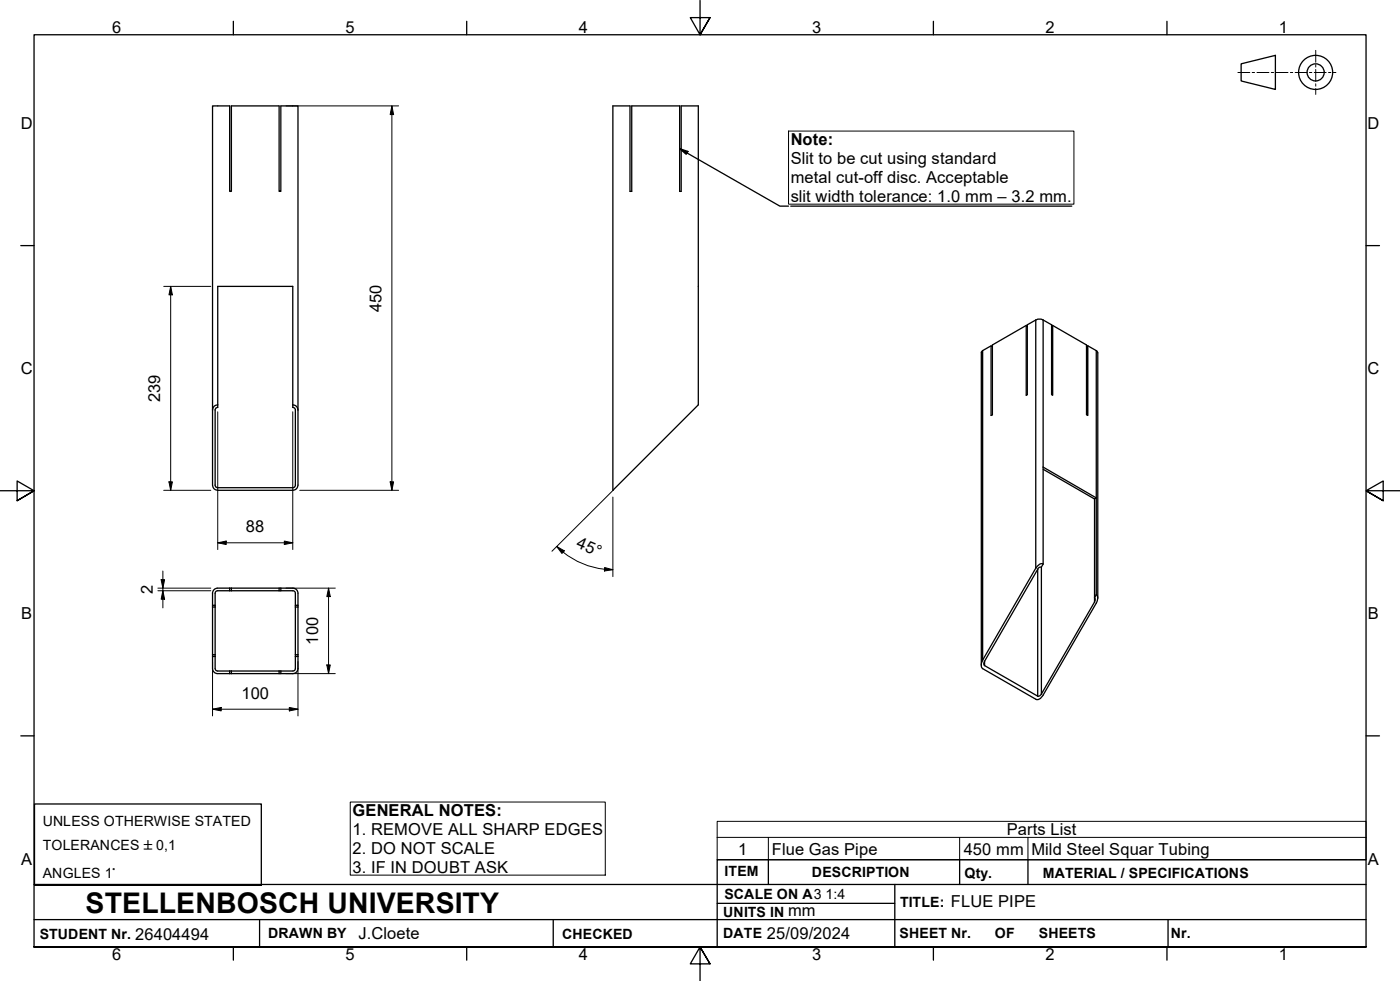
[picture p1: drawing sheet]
<svg xmlns="http://www.w3.org/2000/svg" width="410mm" height="287mm" viewBox="0 0 410 287" stroke-linecap="round" stroke-linejoin="round" font-family="sans-serif">
<!-- layer: Visible Edges(ISO) -->
<g fill="none" stroke="#000" stroke-width=".38">
<path d="M179.5 31h5v25h.5v-25h14v25h.5v-25h5v87.5l-25 25zM63.8 83.8h21.9v35.5l.6 .2 .2 .3v22.4l-.6 .6h-22.3l-.6-.6v-22.4l.2-.3 .6-.2zM300.5 95.3l-9.9 5.7v20.4l-.4 .2v-20.4l.4 .2M308.2 95.3v20.4l-.3-.2v-20.4l-3-1.7h-1.1l-3 1.7v20.4l-.3 .2v-20.4l.3 .2M308.2 95.3l9.9 5.7v20.4l.4 .2v-20.4M308.2 95.3l-.3 .2M63.8 118.5a1.52 1.52 0 0 0-1.6 1.5M85.7 118.5a1.52 1.52 0 0 1 1.5 1.5M290.2 101.2l-2.5 1.4-.4 .5v91.7M318.5 101.2l2.7 1.6 .2 .5v71.8M318.5 101.2l-.4 .2M62.2 120v-89h5v25h.6v-25h13.9v25h.5v-25h5v89"/>
<path d="M62.2 120v22a1.52 1.52 0 0 0 1.6 1.5h21.9a1.52 1.52 0 0 0 1.5-1.5v-22M305.4 137.4l15.1 8.7 .5-.4-15.6-9v28.4M320.5 146.1v28.9M321 145.7v28.4M62.2 173.7v22a1.49 1.49 0 0 0 1.5 1.5h22M62.2 177.2h.8M62.2 177.7h.8M63 173.7v22l.2 .5 .5 .2h22M67.2 172.2v.7M67.8 172.2v.7M81.7 172.2v.7M82.2 172.2v.7"/>
<path d="M85.7 172.9h-22l-.5 .2-.2 .6M85.7 172.2h-22a1.49 1.49 0 0 0-1.5 1.5M85.8 172.2a1.49 1.49 0 0 1 1.4 1.5M85.8 172.9l.5 .2 .2 .6M86.5 173.7v22l-.2 .5-.5 .2M86.5 177.2h.7M86.5 177.7h.7M87.2 173.7v22a1.49 1.49 0 0 1-1.4 1.5M305.4 165.1a1.8 1.8 0 0 0-2.1 1.2l-15.6 26.9a2.11 2.11 0 0 0 0 2.5l15.6 9a1.8 1.8 0 0 0 2.1-1.2l15.6-27a1.9 1.9 0 0 0 0-2.4M305.4 165.1l-.5 .9-.5 .1-.4 .3-15.7 27.2-.3 .7 .3 .5 15.5 9 .6-.1 .5-.5 15.6-27 .2-.5-.2-.7M321 174.1l-.5 .9M62.2 191.7h.8"/>
<path d="M62.2 192.2h.8M67.2 196.4v.8M67.8 196.4v.8M81.7 196.4v.8M82.2 196.4v.8M86.5 191.7h.7M86.5 192.2h.7"/>
</g>
<!-- layer: Visible Tangent Edges(ISO) -->
<path d="M303.3 93.7v72.6M305.4 93.7v43M287.7 102.6v90.6M321 102.6v43.1M303.8 166.6v37.2M304.9 166v37.2M320.5 175v1.2M288.3 193.6v1.2" fill="none" stroke="#000" stroke-width=".38"/>
<!-- layer: Symbols(ISO) -->
<path d="M230.9 38.4h83.6v21.4h-83.6zM102.6 234.8h74.6v21.4h-74.6zM210 245.1v-4.7h190v4.7M210 245.1v6.6h190v-6.6M210 245.1h190M225 245.1v6.6M281 245.1v6.6M301 245.1v6.6" fill="none" stroke="#000" stroke-width=".29"/>
<!-- layer: Border_0 -->
<g fill="none" stroke="#000" stroke-width=".38">
<path d="M68.3 6.2v4M136.7 6.2v4M205 .1v10.1l-2.9-5h5.8l-2.9 5 2.9-5M273.3 6.2v4M341.7 6.2v4M6.1 71.9h3.9M400 71.9h3.9M0 143.7h10l-5-2.9v5.8l5-2.9-5 2.9M410 143.7h-10l5-2.9v5.8l-5-2.9 5 2.9M6.1 215.4h3.9M400 215.4h3.9M10 277.2v-267h390v267h-390h390"/>
<path d="M68.3 277.2v3.9M136.7 277.2v3.9M273.3 277.2v3.9M341.7 277.2v3.9M207.9 282.1l-2.9-4.9 2.9 4.9h-5.8l2.9-4.9v10"/>
</g>
<!-- layer: Sketch Geometry(ISO) -->
<g fill="none" stroke="#000" stroke-width=".38">
<path d="M363.4 18.7l10-2.5v10l-10-2.5zM390.2 21.2a5 5 0 0 0-7.2-4.5 5 5 0 0 0-.8 8.5 5 5 0 0 0 7.9-3.1l.1-.9M10.1 235.3h66.4v23.9h-66.4zM10 258.9h390M225 251.7v7.2M262 258.9v18.3M281 251.7v7.2M301 251.7v7.2M400 251.7h-190v25.5M10 277.2h390M10 269.2h390M76 269.2v8"/>
<path d="M162 269.2v8M210 264.4h52M342 269.2v8"/>
<circle cx="385.2" cy="21.2" r="2.51"/>
</g>
<g fill="none" stroke="#000" stroke-width=".29">
<path d="M385.3 14.7v3.5M385.3 18.9v.7M362.5 21.2h3.5M366.6 21.2h.7M368 21.2h3.5M372.2 21.2h.7M373.6 21.2h3.5M377.8 21.2h.7M379.2 21.2h3.5M383.4 21.2h.7M384.8 21.2h3.5M385.3 20.3v3.5"/>
<path d="M385.3 24.5v.7M385.3 25.9v1.7M389 21.2h.7M390.4 21.2h.8"/>
</g>
<!-- layer: Dimensions(ISO) -->
<g fill="none" stroke="#000" stroke-width=".29">
<path d="M83.8 31h32.9M114.7 31l.6 2.5h-1.1zM114.7 31v112.5M47.9 83.8h13.8M50 83.8l.5 2.5h-1zM50 83.8v59.7M63.8 120.5v40.4M85.7 120.5v40.4M47.9 143.5h13.8M49.5 141h1l-.5 2.5zM63.8 158.9l2.4-.5v1zM63.8 158.9h21.9"/>
<path d="M83.2 158.4l2.5 .5-2.5 .5zM87.8 143.5h28.9M114.2 141h1.1l-.6 2.5zM163 160l2.2 1.2-.7 .8zM163 160l1.9 1.6M179.5 145.5v23.3M179.6 143.5l-18 17.9M46.2 172.2h15.5M46.2 172.9h15.5M47.2 169.7h1l-.5 2.5zM47.7 172.9l.5 2.5h-1zM47.7 167.1v10.8"/>
<path d="M83.8 172.2h14.4M96.2 172.2l.5 2.4h-1zM96.2 172.2v25M164.9 161.6a23.3 23.3 0 0 0 14.6 5.2M177 166.1l2.5 .7-2.5 .3zM62.2 193.7v15.9M83.8 197.2h14.4M87.2 193.7v15.9M95.7 194.6h1l-.5 2.6zM62.2 207.6l2.6-.5v1zM62.2 207.6h25M84.7 207.1l2.5 .5-2.5 .5z"/>
</g>
<g fill="#000">
<path d="M114.7 31l.6 2.5h-1.1zM50 83.8l.5 2.5h-1zM49.5 141h1l-.5 2.5zM63.8 158.9l2.4-.5v1zM83.2 158.4l2.5 .5-2.5 .5zM114.2 141h1.1l-.6 2.5zM47.2 169.7h1l-.5 2.5zM47.7 172.9l.5 2.5h-1zM96.2 172.2l.5 2.4h-1zM163 160l2.2 1.2-.7 .8zM177 166.1l2.5 .7-2.5 .3zM95.7 194.6h1l-.5 2.6z"/>
<path d="M62.2 207.6l2.6-.5v1zM84.7 207.1l2.5 .5-2.5 .5z"/>
</g>
<!-- layer: Symbols(ISO) -->
<path d="M199 43.5l2.4 .8-.5 .9zM199 43.5l29.3 16.8h2.6M231.5 60.3h82.3" fill="none" stroke="#000" stroke-width=".38"/>
<path d="M199 43.5l2.4 .8-.5 .9z" fill="#000"/>
<text font-size="8.3" x="25.1" y="267.2">STELLENBOSCH UNIVERSITY</text>
<g font-size="4.8">
<text x="32.8" y="9.7">6</text>
<text x="101.2" y="9.7">5</text>
<text x="169.5" y="9.7">4</text>
<text x="237.8" y="9.7">3</text>
<text x="306.1" y="9.7">2</text>
<text x="374.5" y="9.7">1</text>
<text x="6.1" y="37.8">D</text>
<text x="400.4" y="37.8">D</text>
<text x="231.5" y="42.6">Note:</text>
<text x="231.5" y="48">Slit to be cut using standard</text>
<text x="231.5" y="53.5">metal cut-off disc. Acceptable</text>
<text x="231.5" y="59.1">slit width tolerance: 1.0 mm – 3.2 mm.</text>
<text x="111.7" y="91.3" transform="rotate(-90 111.7 91.3)">450</text>
<text x="6.1" y="109.6">C</text>
<text x="400.4" y="109.6">C</text>
<text x="46.9" y="117.7" transform="rotate(-90 46.9 117.7)">239</text>
<text x="72" y="155.8">88</text>
<text x="168.5" y="160.2" transform="rotate(23 168.5 160.2)">45°</text>
<text x="44.7" y="173.9" transform="rotate(-90 44.7 173.9)">2</text>
<text x="6.2" y="181.3">B</text>
<text x="400.5" y="181.3">B</text>
<text x="93.2" y="188.7" transform="rotate(-90 93.2 188.7)">100</text>
<text x="70.7" y="204.5">100</text>
<text x="103.3" y="239">GENERAL NOTES:</text>
<text x="103.3" y="244.5">1. REMOVE ALL SHARP EDGES</text>
<text x="294.8" y="244.5">Parts List</text>
<text x="103.3" y="250">2. DO NOT SCALE</text>
<text x="216.2" y="250.1">1</text>
<text x="226" y="250.2">Flue Gas Pipe</text>
<text x="282.2" y="250.1">450 mm</text>
<text x="302" y="250.2">Mild Steel Squar Tubing</text>
<text x="6.2" y="253.1">A</text>
<text x="103.3" y="255.5">3. IF IN DOUBT ASK</text>
<text x="400.5" y="253.1">A</text>
<text x="230.8" y="268.2">mm</text>
<text x="278.4" y="265.6">FLUE PIPE</text>
<text x="39.6" y="275">26404494</text>
<text x="105" y="274.8">J.Cloete</text>
<text x="224.5" y="274.8">25/09/2024</text>
<text x="32.8" y="281.1">6</text>
<text x="101.2" y="281.1">5</text>
<text x="169.5" y="281.1">4</text>
<text x="237.8" y="281.1">3</text>
<text x="306.1" y="281.1">2</text>
<text x="374.5" y="281.1">1</text>
</g>
<g font-size="4.1">
<text x="12.5" y="241.8">UNLESS OTHERWISE STATED</text>
<text x="12.5" y="248.7">TOLERANCES ±0,1</text>
<text x="12.5" y="256.9">ANGLES 1°</text>
<text x="212.2" y="256.5">ITEM</text>
<text x="237.7" y="256.7">DESCRIPTION</text>
<text x="282.4" y="256.9">Qty.</text>
<text x="305.4" y="256.9">MATERIAL / SPECIFICATIONS</text>
<text x="212.1" y="263">SCALE ON A3</text>
<text x="241.7" y="263">1:4</text>
<text x="211.8" y="268.4">UNITS IN</text>
<text x="263.5" y="265.6">TITLE:</text>
<text x="11.6" y="274.8">STUDENT Nr.</text>
<text x="78.5" y="274.6">DRAWN BY</text>
<text x="164.6" y="274.8">CHECKED</text>
<text x="211.8" y="274.6">DATE</text>
<text x="263.4" y="274.6">SHEET Nr.</text>
<text x="291.3" y="274.6">OF</text>
<text x="304.2" y="274.6">SHEETS</text>
<text x="342.8" y="274.5">Nr.</text>
</g>
</svg>
